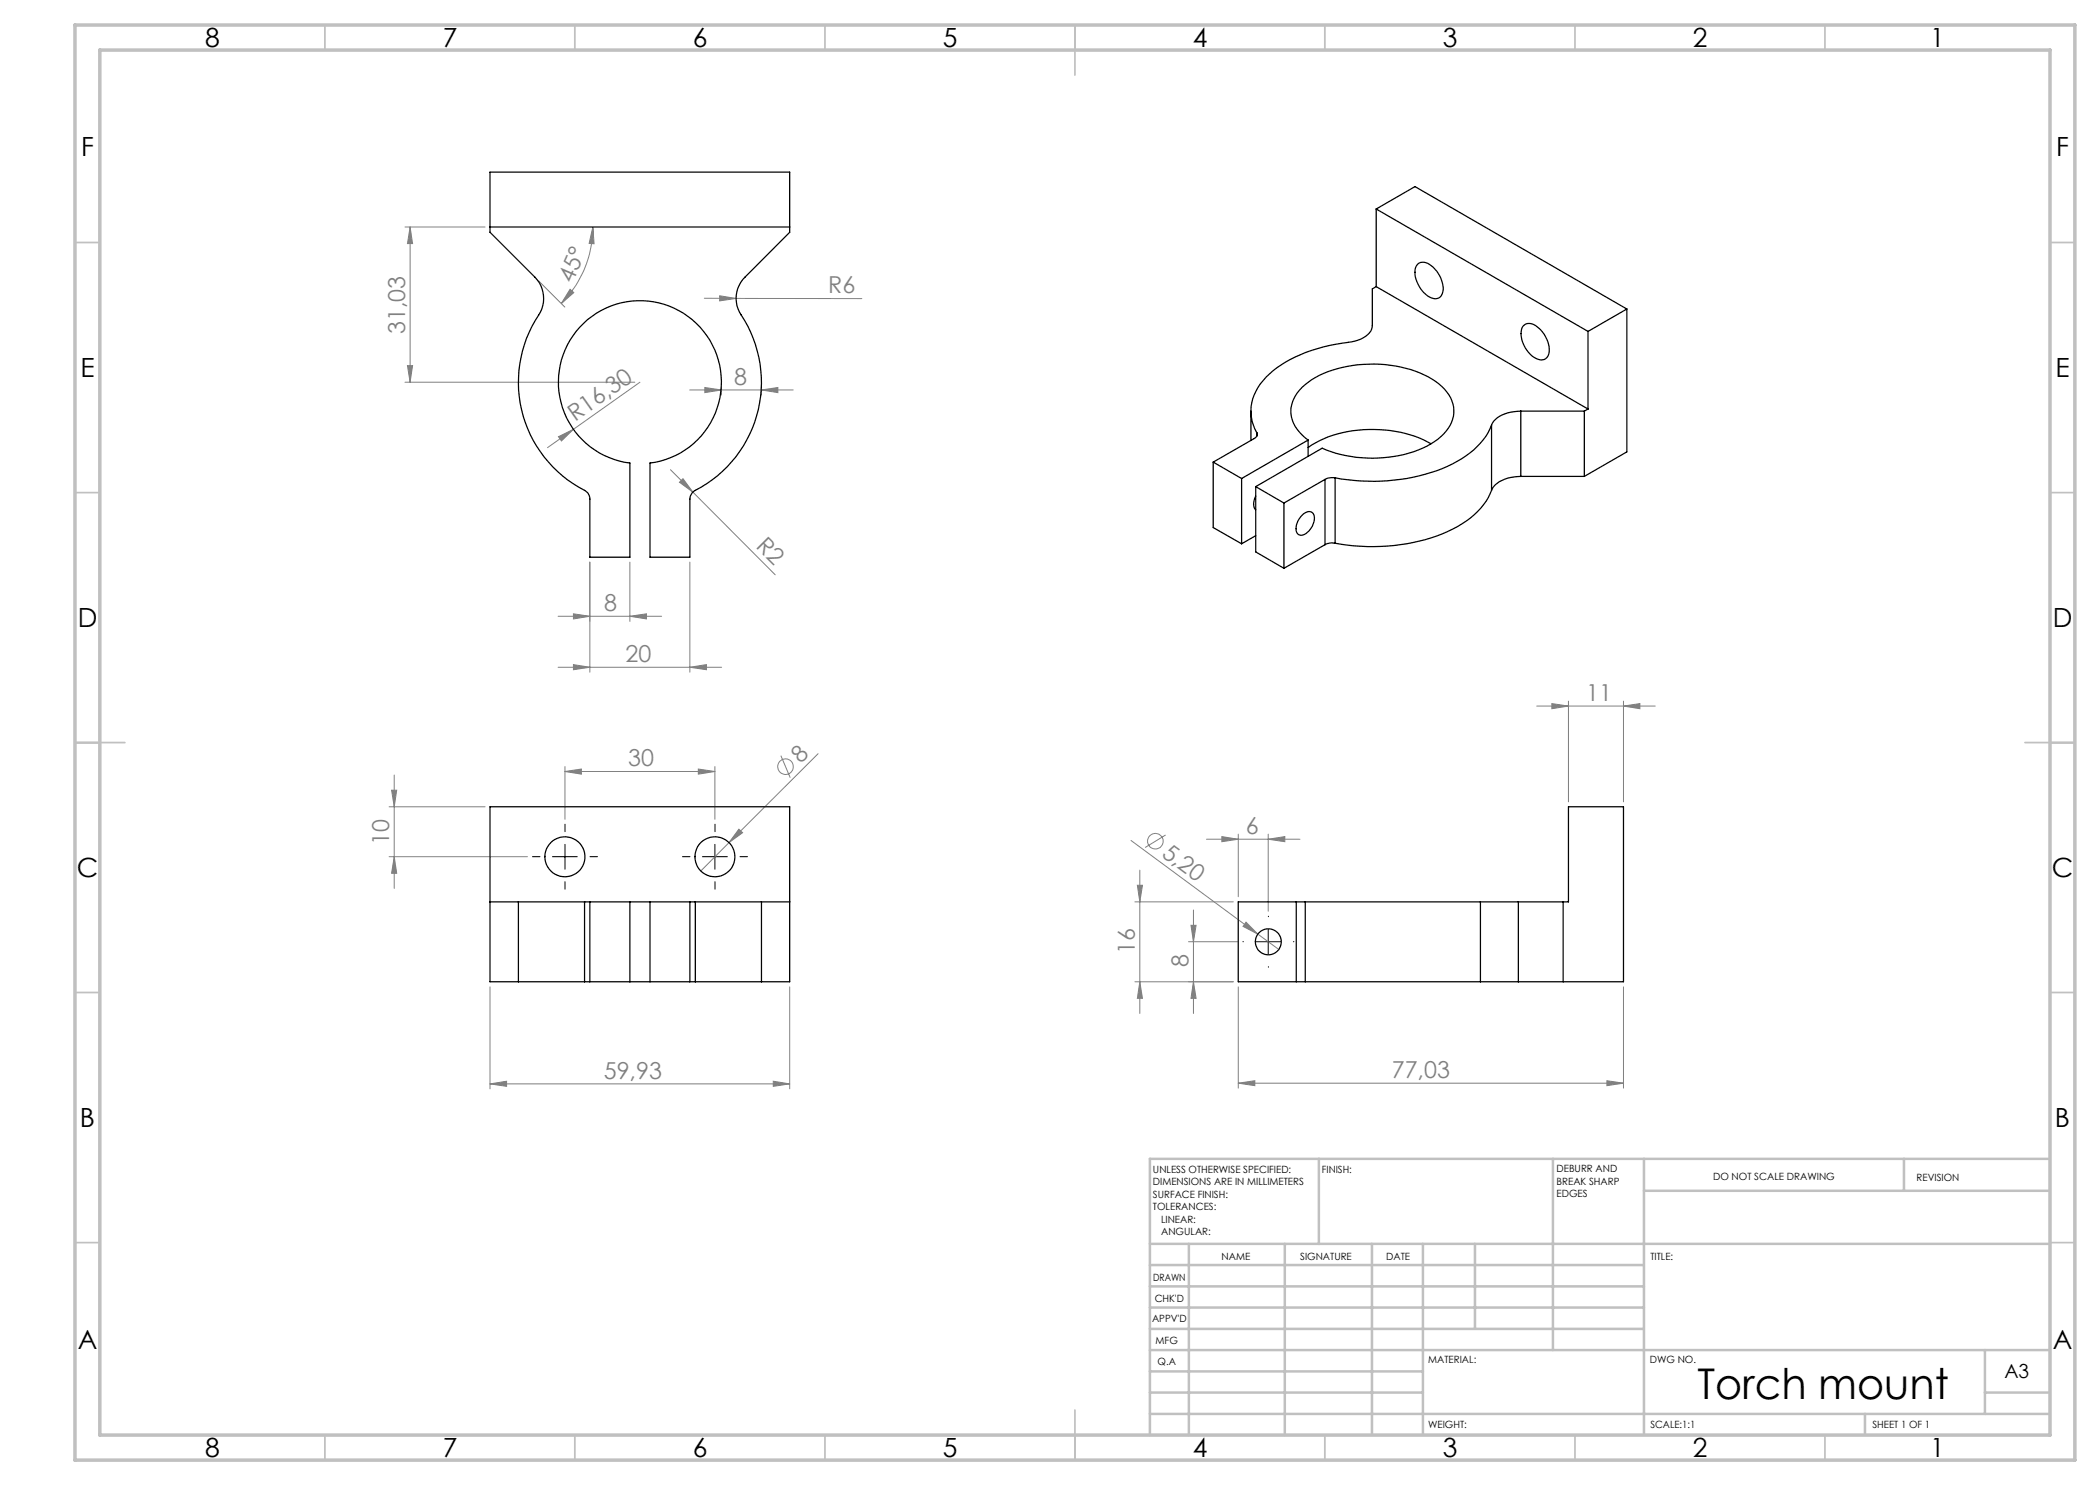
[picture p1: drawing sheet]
<svg xmlns="http://www.w3.org/2000/svg" width="420mm" height="297mm" viewBox="0 0 420 297" stroke-linecap="round" stroke-linejoin="round" font-family="sans-serif">
<g fill="none" stroke="#c0c0c0" stroke-width=".35">
<path d="M65 5v5M115 5v5M165 5v5M215 5v10M265 5v5M315 5v5M365 5v5M15 48.5h5M410 48.5h5M15 98.5h5M410 98.5h5M15 148.5h10"/>
<path d="M405 148.5h10M15 198.5h5M410 198.5h5M15 248.5h5M410 248.5h5M65 287v5M115 287v5M165 287v5M215 282v10M265 287v5M315 287v5M365 287v5"/>
</g>
<g fill="none" stroke="#c0c0c0" stroke-width=".5">
<path d="M263.8 231.8v17M310.6 231.8v38.2M328.8 231.8v55.2M328.8 238.2h81.2M380.8 231.8v6.4M410 231.8h-180v55.2M230 248.8h180M230 257.3h98.8M230 253h98.8M237.8 248.8v38.2M257 248.8v38.2M274.4 248.8v38.2"/>
<path d="M284.6 248.8v38.2M295 248.8v17M230 265.8h98.8M230 261.5h98.8M230 278.5h54.6M230 274.3h54.6M230 270h180M397 278.5h13M397 270v12.8M230 282.8h180M373 282.8v4.2"/>
</g>
<path d="M15 5h400v287h-400zM20 10h390v277h-390z" fill="none" stroke="#c0c0c0" stroke-width=".7"/>
<g fill="none" stroke="#808080" stroke-width=".2">
<path d="M81 45.4h16M82 45.4l.5 3.3h-1zM82 45.4v31M107.7 56.2l5.3 5.2M114 57.9l.8 .6-2.5 2.2zM118.6 45.4l.2 3.4-1-.1zM118.6 45.4a21.7 21.7 0 0 1-6.3 15.3M140.9 59.7h6.3M143.9 59.2l3.3 .5-3.3 .5zM147.2 59.7h25.2M81 76.4h46M81.5 73.1h1l-.5 3.3z"/>
<path d="M128 76.4l-13.3 9.5M137.9 78h20.7M141 77.5l3.3 .5-3.3 .5zM144.3 77.4v1.6M152.3 78l3.3-.5v1zM152.3 77.4v1.6M111.7 87.3l3-1.4-2.4 2.3zM114.7 85.9l-5.2 3.6M134.1 93.9l4.5 4.5M136.6 95.7l2 2.7-2.7-2zM138.6 98.4l16.4 16.6M118 112.4v22"/>
<path d="M126 112.4v11.9M138 112.4v22M111.6 133.5h32.7M111.6 123.3h20.7M114.7 132.9l3.3 .6-3.3 .4zM114.7 122.8l3.3 .5-3.3 .5zM126 123.3l3.3-.5v1zM138 133.5l3.3-.6v1zM78.3 158h1l-.5 3.4zM78.8 155v22.7M113 154.3l3.3-.5v1zM113 153.3v10.6"/>
<path d="M113 154.3h30M139.7 153.8l3.3 .5-3.3 .5zM143 153.3v10.6M156.2 151.1l1.8 4.4M163.6 150.7l-17.8 17.8M307.3 141.2h23.7M310.4 140.7l3.3 .5-3.3 .5zM313.7 140.2v20.2M324.7 141.2l3.3-.5v1zM324.7 140.2v20.2M77.8 171.3h27.7M77.8 161.4h19.2"/>
<path d="M78.8 171.3l.5 3.4h-1zM145.8 168.5l-5.6 5.7M147.8 165.8l.7 .7-2.7 2zM226.2 168.1l25.4 18.7M227.5 177.1h1l-.5 3.3zM228 174v28.7M233.1 167l-4.1 2.5M241.3 167.8h18.7M244.4 167.3l3.2 .5-3.2 .5zM247.6 166.8v12.5M253.6 167.8l3.4-.5v1zM253.6 166.8v15.4"/>
<path d="M98 197.4v20.4M157.9 197.4v20.4M227 196.4h19.7M227 180.4h19.7M228 196.4l.5 3.3h-1zM237.7 188.3h9.9M238.2 185.1h1l-.5 3.2zM238.7 196.4l.5 3.3h-1zM238.7 182v20.7M247.6 197.4v20.2M249.2 184.4l2.4 2.4-3-1.5zM251.6 186.8l4.2 3.1"/>
<path d="M324.7 197.4v20.2M98 216.8l3.3-.6v1.1zM98 216.8h59.9M154.7 216.2l3.2 .6-3.2 .5zM247.6 216.6l3.4-.5v1zM247.6 216.6h77.1M321.4 216.1l3.3 .5-3.3 .5z"/>
<circle cx="157.1" cy="153.3" r="1.56"/>
<circle cx="231.1" cy="168.2" r="1.55"/>
</g>
<path d="M108 171.3h-1.5M113 166.3v-1.5M113 176.3v1.5M118 171.3h1.5M138 171.3h-1.5M143 166.3v-1.5M143 176.3v1.5M148 171.3h1.5M248.7 188.3h-.1M253.7 183.3v-.1M253.7 193.3v.1M258.7 188.3h.1" fill="none" stroke="#000" stroke-width=".2" stroke-dasharray="15.2 1.3 1.3 1.3"/>
<path d="M110.5 171.3h5M113 168.9v4.9M140.5 171.3h5M143 168.9v4.9M251.2 188.3h5M253.6 185.9v4.9" fill="none" stroke="#000" stroke-width=".2"/>
<g fill="#808080">
<path d="M249.2 184.4l2.4 2.4-3-1.5z"/>
<path d="M143.9 59.2l3.3 .5-3.3 .5z"/>
<path d="M111.7 87.3l3-1.4-2.4 2.3z"/>
<path d="M147.8 165.8l.7 .7-2.7 2z"/>
<path d="M136.6 95.7l2 2.7-2.7-2z"/>
<path d="M126 123.3l3.3-.5v1zM114.7 122.8l3.3 .5-3.3 .5z"/>
<path d="M98 216.8l3.3-.6v1.1zM154.7 216.2l3.2 .6-3.2 .5zM113 154.3l3.3-.5v1zM139.7 153.8l3.3 .5-3.3 .5zM114.7 132.9l3.3 .6-3.3 .4zM138 133.5l3.3-.6v1zM141 77.5l3.3 .5-3.3 .5zM152.3 78l3.3-.5v1zM310.4 140.7l3.3 .5-3.3 .5zM324.7 141.2l3.3-.5v1zM244.4 167.3l3.2 .5-3.2 .5zM253.6 167.8l3.4-.5v1zM247.6 216.6l3.4-.5v1zM321.4 216.1l3.3 .5-3.3 .5z"/>
<path d="M114 57.9l.8 .6-2.5 2.2zM118.6 45.4l.2 3.4-1-.1z"/>
<path d="M238.7 196.4l.5 3.3h-1zM238.2 185.1h1l-.5 3.2z"/>
<path d="M78.8 171.3l.5 3.4h-1zM78.3 158h1l-.5 3.4z"/>
<path d="M82 45.4l.5 3.3h-1zM81.5 73.1h1l-.5 3.3zM227.5 177.1h1l-.5 3.3zM228 196.4l.5 3.3h-1z"/>
</g>
<g fill="none" stroke="#000" stroke-width=".25">
<path d="M98 34.4h59.9v12.1l-8.9 9a6 6 0 0 0-.8 7.5 24.5 24.5 0 0 1-9.6 35.4l-.5 .7-.1 .7v11.6h-8v-18.8a16.3 16.3 0 0 0 11.8-24.9 16.3 16.3 0 0 0-27.6 0 16.3 16.3 0 0 0 11.8 24.9v18.8h-8v-11.6a2 2 0 0 0-1.1-1.7 24.4 24.4 0 0 1-8.8-35.7 6.1 6.1 0 0 0-1.1-6.9l-9-9zM98 45.4h59.9M275.2 57.3l-.7 .5v7.3a3.3 3.3 0 0 1-2.4 2.7l-1.1 .4a36.5 36.5 0 0 0-13.9 4.2 13.3 13.3 0 0 0-6.7 8.1 8.6 8.6 0 0 0 1 6M275.2 57.3l42.4 24.5M275.2 41.8l42.4 24.5M275.2 41.8v15.5M275.2 41.8l7.8-4.5 42.4 24.5M283.6 52.8a2.09 2.09 0 0 1 2.7 .4 5.7 5.7 0 0 1 2.2 5.5 1.6 1.6 0 0 1-2.6 .7 6 6 0 0 1-2.8-5.7zM304.6 65.3a1.92 1.92 0 0 1 2.9 .1 5.8 5.8 0 0 1 2.2 5.5 1.6 1.6 0 0 1-2.6 .7 5.7 5.7 0 0 1-2.7-6.1zM317.6 66.3v15.5M325.4 61.8l-7.8 4.5M325.4 61.8v28.6l-8.5 4.9"/>
<path d="M242.6 92.4l5.7 3.3M242.6 92.4v13.1l5.7 3.3M248.3 95.7v13.1M250.2 82.2v5.9M251.1 99.2a2.32 2.32 0 0 0 0 2.7M251.1 97.3l5.7 3.3M251.1 97.3v13.1l5.7 3.3M251.4 86.5a.85 .85 0 0 1-.5 1.2l-8.3 4.7M251.4 86.5v.7M261.6 88a7.1 7.1 0 0 1-3.4-6.4 8.3 8.3 0 0 1 4.1-5.7 25.3 25.3 0 0 1 20.7-1.7 12.7 12.7 0 0 1 7.1 5.3 6.2 6.2 0 0 1-2 7.8 20.4 20.4 0 0 1-12.5 4.3 25.9 25.9 0 0 1-11.2-2l-13.3 7.7M261.6 88l-13.3 7.7M261.6 88v3.3"/>
<path d="M265 95.9l-8.2 4.7M265 95.9v13M267 95.6a3.2 3.2 0 0 0-2 .3M267 95.6v13.1M286.2 88.8a25.9 25.9 0 0 0-20.6-1.4l-1.7 .8-2.3 1.3M298.3 85a15.4 15.4 0 0 1-7.8 7.8 38.5 38.5 0 0 1-23.5 2.8M298.3 98.1a15 15 0 0 1-7.8 7.7 38.8 38.8 0 0 1-23.5 2.9M298.3 85v13.1M304.2 82.2a6.8 6.8 0 0 0-5.7 2.4l-.2 .4M304.2 95.3a6.8 6.8 0 0 0-5.7 2.4l-.2 .4M304.2 82.2h12.7M304.2 82.2v13.1"/>
<path d="M304.2 95.3h12.7M316.9 82.2v13.1M317.6 81.8l-.7 .4M251.1 107.1l-2.8 1.7M256.8 100.6v13.1M260.3 103.1a1.53 1.53 0 0 1 2.3-.4 3.4 3.4 0 0 1-2.3 4.4 1.23 1.23 0 0 1-1.1-1.7l.4-1.2zM265 108.9l-8.2 4.8M267 108.7a2.92 2.92 0 0 0-2 .2M98 180.4h5.7M103.7 180.4h13.2M103.7 196.4h13.2M103.7 180.4v16"/>
<path d="M103.7 196.4h-5.7v-35h59.9v35h-5.6M116.9 180.4h1.1M116.9 196.4h1.1M116.9 180.4v16M118 180.4h8M118 196.4h8M118 180.4v16M126 180.4h4M126 196.4h4M126 180.4v16M130 180.4v16M130 180.4h8"/>
<path d="M130 196.4h8M138 180.4h1.1M138 196.4h1.1M138 180.4v16M139.1 180.4h13.2M139.1 196.4h13.2M139.1 180.4v16M152.3 180.4v16M152.3 180.4h5.6M259.3 180.4h1.8M259.3 196.4h1.8M259.3 180.4h-11.6v16h11.6"/>
<path d="M259.3 180.4v16M261.1 180.4h35M261.1 196.4h35M261.1 180.4v16M296.1 180.4h7.6M296.1 196.4h7.6M296.1 180.4v16M303.7 180.4h10v-19h11v35h-21M303.7 180.4v16M312.6 180.4v16"/>
<circle cx="113" cy="171.4" r="4"/>
<circle cx="143" cy="171.4" r="4"/>
<circle cx="253.7" cy="188.4" r="2.6"/>
</g>
<text font-size="8.5" x="339.5" y="279.7">Torch mount</text>
<g font-size="5.3">
<text x="41" y="9.5">8</text>
<text x="88.5" y="9.5">7</text>
<text x="138.5" y="9.5">6</text>
<text x="188.5" y="9.5">5</text>
<text x="238.5" y="9.5">4</text>
<text x="288.5" y="9.5">3</text>
<text x="338.5" y="9.5">2</text>
<text x="386" y="9.5">1</text>
<text x="16.2" y="31.2">F</text>
<text x="411.2" y="31.2">F</text>
<text x="16.1" y="75.5">E</text>
<text x="411.1" y="75.5">E</text>
<text x="15.5" y="125.5">D</text>
<text x="410.5" y="125.5">D</text>
<text x="15.4" y="175.5">C</text>
<text x="410.4" y="175.5">C</text>
<text x="16" y="225.5">B</text>
<text x="411" y="225.5">B</text>
<text x="15.5" y="269.8">A</text>
<text x="410.5" y="269.8">A</text>
<text x="41" y="291.5">8</text>
<text x="88.5" y="291.5">7</text>
<text x="138.5" y="291.5">6</text>
<text x="188.5" y="291.5">5</text>
<text x="238.5" y="291.5">4</text>
<text x="288.5" y="291.5">3</text>
<text x="338.5" y="291.5">2</text>
<text x="386" y="291.5">1</text>
</g>
<g font-size="4.7" fill="#808080">
<text x="114.5" y="56.8" transform="rotate(-67 114.5 56.8)">45°</text>
<text x="165.7" y="58.7">R6</text>
<text x="81" y="66.8" transform="rotate(-90 81 66.8)">31,03</text>
<text x="146.8" y="77">8</text>
<text x="115" y="84.4" transform="rotate(-35 115 84.4)">R16,30</text>
<text x="151" y="109.5" transform="rotate(45 151 109.5)">R2</text>
<text x="120.8" y="122.2">8</text>
<text x="125.1" y="132.4">20</text>
<text x="317.2" y="140.2">11</text>
<text x="125.6" y="153.3">30</text>
<text x="160.1" y="152.7" transform="rotate(-45 160.1 152.7)">8</text>
<text x="249.2" y="166.8">6</text>
<text x="77.8" y="168.9" transform="rotate(-90 77.8 168.9)">10</text>
<text x="232.1" y="171.1" transform="rotate(36 232.1 171.1)">5,20</text>
<text x="227" y="190.9" transform="rotate(-90 227 190.9)">16</text>
<text x="237.7" y="193.4" transform="rotate(-90 237.7 193.4)">8</text>
<text x="120.8" y="215.7">59,93</text>
<text x="278.4" y="215.6">77,03</text>
</g>
<text font-size="3.9" x="400.9" y="275.5">A3</text>
<g font-size="2">
<text x="230.6" y="234.6">UNLESS OTHERWISE SPECIFIED:</text>
<text x="230.6" y="237.1">DIMENSIONS ARE IN MILLIMETERS</text>
<text x="230.6" y="239.6">SURFACE FINISH:</text>
<text x="264.4" y="234.6">FINISH:</text>
<text x="311.3" y="234.5">DEBURR AND</text>
<text x="311.3" y="237">BREAK SHARP</text>
<text x="311.3" y="239.5">EDGES</text>
<text x="342.6" y="236">DO NOT SCALE DRAWING</text>
<text x="383.3" y="236.2">REVISION</text>
<text x="230.6" y="242.1">TOLERANCES:</text>
<text x="232.2" y="244.6">LINEAR:</text>
<text x="232.2" y="247.1">ANGULAR:</text>
<text x="244.3" y="252">NAME</text>
<text x="260" y="251.9">SIGNATURE</text>
<text x="277.2" y="251.9">DATE</text>
<text x="330.1" y="251.9">TITLE:</text>
<text x="230.6" y="256.1">DRAWN</text>
<text x="230.9" y="260.3">CHK'D</text>
<text x="230.4" y="264.4">APPV'D</text>
<text x="231.1" y="268.8">MFG</text>
<text x="231.5" y="273">Q.A</text>
<text x="285.6" y="272.5">MATERIAL:</text>
<text x="330" y="272.5">DWG NO.</text>
<text x="285.6" y="285.5">WEIGHT:</text>
<text x="330.1" y="285.6">SCALE:1:1</text>
<text x="374.5" y="285.6">SHEET 1 OF 1</text>
</g>
</svg>
